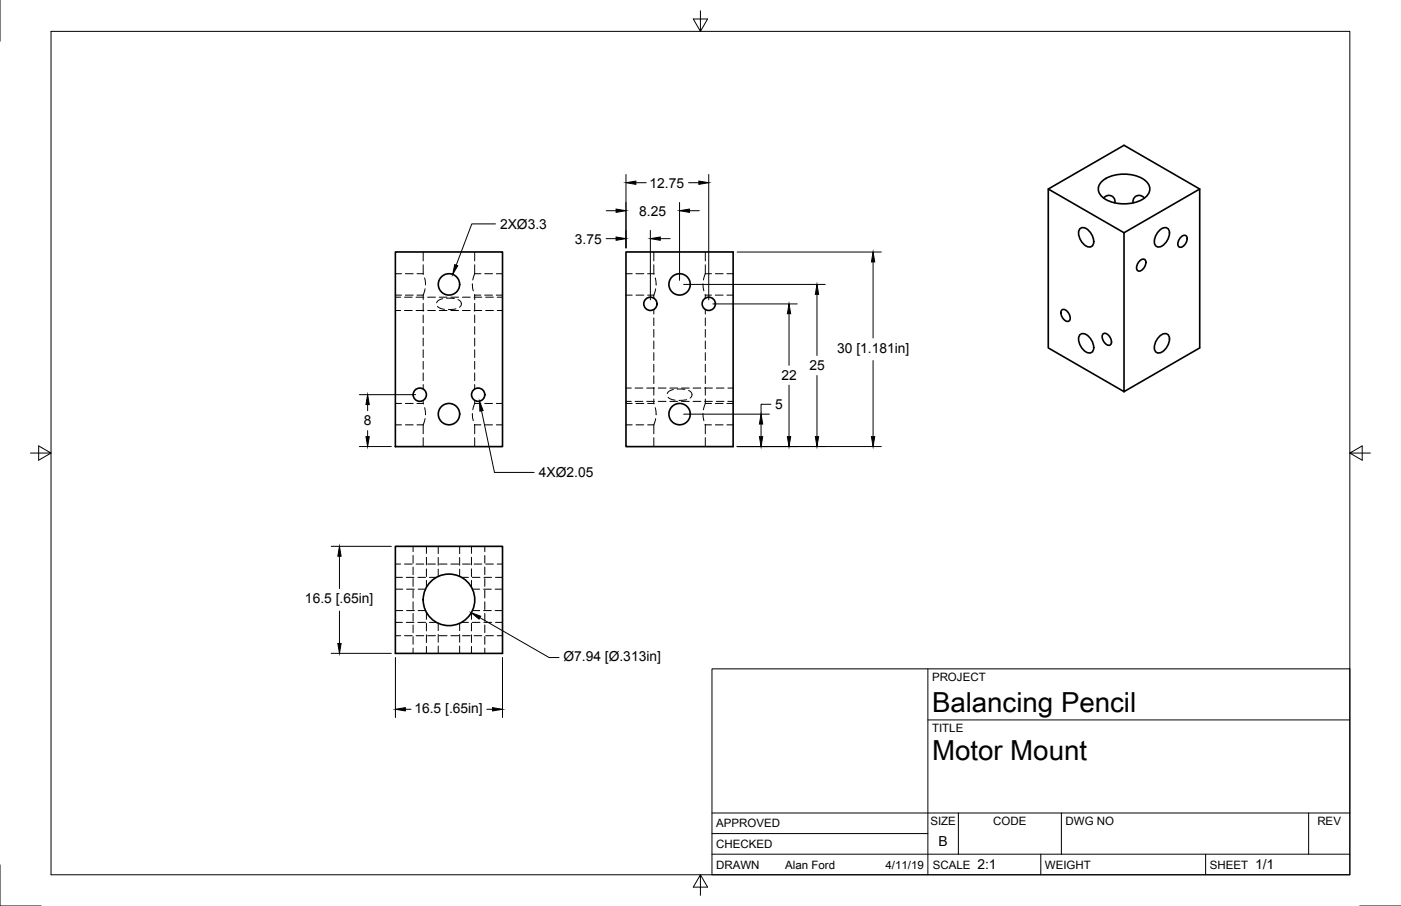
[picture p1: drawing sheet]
<svg xmlns="http://www.w3.org/2000/svg" width="432mm" height="279mm" viewBox="0 0 432 279" stroke-linecap="round" stroke-linejoin="round" font-family="sans-serif">
<!-- layer: Hidden -->
<g fill="none" stroke="#000" stroke-width=".31">
<path d="M130.4 77.7v2.8M146.3 77.7v2.8M201.5 77.7v2.8M217.4 77.7v2.8M121.9 84.4h1.9M121.9 91h1.9M121.9 91.7h1.6M121.9 95.8h1.6M124.7 91.7h2.3M124.7 95.8h2.3M124.9 84.4h2.4M124.9 91h2.4"/>
<path d="M128.2 91.7h2.4M128.2 95.8h2.4M128.5 84.4h1.9M128.5 91h1.9M130.4 84.4l.1 .2M130.4 81.7v2.7M130.4 91v1.4M130.4 93.6v2.4M130.4 97.2v2.3M130.9 85.7l.2 2.2M131 89.1l-.6 1.9M131.8 91.7h2.4"/>
<path d="M131.8 95.8h2.4M134.8 94.5l.7 .5 1.5 .4M135.4 91.7h2.4M135.4 95.8h2.4M136.5 92.1l-1.4 .5-.5 .8M137.6 92l2.4 .1M139 91.7h2.4M139 95.8h2.4M140.5 95.3l-2.3 .2M141.2 92.4l.8 .6 .2 .4-.1 .7-.5 .7M142.5 91.7h2.4M142.5 95.8h2.4"/>
<path d="M145.6 87.5l.3 2.2M146.1 91.7h2.4M146.1 95.8h2.4M146.2 90.8l.1 .2M146.3 84.4l-.6 1.9M146.3 81.7v2.7M146.3 91v1.4M146.3 93.6v2.4M146.3 97.2v2.3M146.3 84.4h1.9M146.3 91h1.9M149.4 84.4h2.4"/>
<path d="M149.4 91h2.4M149.7 91.7h2.4M149.7 95.8h2.4M153 84.4h1.9M153 91h1.9M153.2 91.7h1.7M153.2 95.8h1.7M192.9 84.4h1.9M192.9 91h1.9M196 84.4h2.4M196 91h2.4M199.6 84.4h1.9"/>
<path d="M199.6 91h1.9M201.5 84.4l.1 .2M201.5 81.7v2.7M201.5 91v.9M201.5 95.5v1.3M201.5 98v2.4M202 85.7l.2 2.2M202.1 89.1l-.6 1.9M216.7 87.5l.2 2.2M217.3 90.8l.1 .2M217.4 84.4l-.6 1.9M217.4 84.4h1.9"/>
<path d="M217.4 91h1.9M217.4 81.7v2.7M217.4 91v.9M217.4 95.5v1.3M217.4 98v2.4M220.5 84.4h2.4M220.5 91h2.4M224 84.4h2M224 91h2M130.4 100.7v2.4M130.4 104.3v2.4M130.4 107.9v2.4"/>
<path d="M130.4 111.4v2.4M130.4 115v2.4M130.4 118.6v1.4M146.3 100.7v2.4M146.3 104.3v2.4M146.3 107.9v2.4M146.3 111.4v2.4M146.3 115v2.4M146.3 118.6v1.4M192.9 119.7h1.7M195.7 119.7h2.4M199.3 119.7h2.4"/>
<path d="M201.5 101.6v2.4M201.5 105.2v2.4M201.5 108.8v2.3M201.5 112.3v2.4M201.5 115.9v2.4M201.5 119.5v2.4M202.9 119.7h2.4M206.5 119.7h2.4M208.7 120l2.4 .1M210 119.7h2.4M213.6 119.7h2.4M217.2 119.7h2.4"/>
<path d="M217.4 101.6v2.4M217.4 105.2v2.4M217.4 108.8v2.3M217.4 112.3v2.4M217.4 115.9v2.4M217.4 119.5v2.4M220.8 119.7h2.3M224.3 119.7h1.7M121.9 124.4h1.9M121.9 131h1.9M124.9 124.4h2.4M124.9 131h2.4"/>
<path d="M128.5 124.4h1.9M128.5 131h1.9M130.4 124.4l.1 .2M130.4 123.5v.9M130.4 131v2.8M130.4 135v2.7M130.9 125.7l.2 2.2M131 129.1l-.6 1.9M145.6 127.6l.3 2.1M146.2 130.9l.1 .1M146.3 124.4l-.6 2M146.3 123.5v.9"/>
<path d="M146.3 131v2.8M146.3 135v2.7M146.3 124.4h1.9M146.3 131h1.9M149.4 124.4h2.4M149.4 131h2.4M153 124.4h1.9M153 131h1.9M192.9 124.4h1.9M192.9 131h1.9M192.9 123.8h1.7M195.7 123.8h2.4"/>
<path d="M196 124.4h2.4M196 131h2.4M199.3 123.8h2.4M199.6 124.4h1.9M199.6 131h1.9M201.5 124.4l.1 .2M201.5 123v1.4M201.5 131v2.8M201.5 135v2.7M202 125.7l.2 2.2M202.1 129.1l-.6 1.9M202.9 123.8h2.4"/>
<path d="M205.9 122.5l.8 .6 1.4 .3M206.5 123.8h2.4M207.5 120.1l-1.2 .5-.6 .8M210 123.8h2.4M211.6 123.3l-2.3 .2M212.2 120.4l.7 .4 .4 .6-.1 .7-.5 .7M213.6 123.8h2.4M216.7 127.6l.2 2.1M217.2 123.8h2.4M217.3 130.9l.1 .1M217.4 124.4l-.6 2M217.4 124.4h1.9"/>
<path d="M217.4 131h1.9M217.4 123v1.4M217.4 131v2.8M217.4 135v2.7M220.5 124.4h2.4M220.5 131h2.4M220.8 123.8h2.3M224 124.4h2M224 131h2M224.3 123.8h1.7M121.9 173.9h1.6M121.9 178.1h2.1"/>
<path d="M124.7 173.9h2.3M125.2 178.1h2.4M127.3 168.5v1.6M127.3 171.3v2.4M127.3 174.9v2.3M127.3 178.4v2.4M128.2 173.9h2.4M128.8 178.1h2.4M131.4 168.5v2.1M131.4 171.9v2.3M131.4 175.4v2.4M131.4 179v2.2"/>
<path d="M131.8 173.9h2.4M132.4 178.1h2.1M135.1 168.5v2.3M135.1 171.9v2.4M135.1 175.5v2.3M135.4 173.9h2.4M139 173.9h2.4M141.7 168.5v2.3M141.7 171.9v2.4M141.7 175.5v2.3M142.2 178.1h2.2M142.5 173.9h2.4"/>
<path d="M145.3 168.5v2.1M145.3 171.9v2.3M145.3 175.4v2.4M145.3 179v2.2M145.6 178.1h2.3M146.1 173.9h2.4M149.1 178.1h2.4M149.4 168.5v1.6M149.4 171.3v2.4M149.4 174.9v2.3M149.4 178.4v2.4M149.7 173.9h2.4"/>
<path d="M152.7 178.1h2.2M153.2 173.9h1.7M121.9 191.9h2.1M121.9 196h1.6M121.9 181.7h2.2M121.9 188.3h2.2M124.7 196h2.3M125.2 191.9h2.4M125.3 181.7h2.4M125.3 188.3h2.4M127.3 182v2.4M127.3 185.6v2.4"/>
<path d="M127.3 189.2v2.4M127.3 192.7v2.4M127.3 196.3v2.4M127.3 199.9v1.6M128.2 196h2.4M128.8 191.9h2.4M128.9 181.7h2.2M128.9 188.3h2.2M131.4 188.8v2.2M131.4 192.2v2.4M131.4 195.8v2.3M131.4 199.3v2.2"/>
<path d="M131.8 196h2.4M132.4 191.9h2.1M135.1 192.2v2.3M135.1 195.7v2.4M135.1 199.2v2.3M135.4 196h2.4M139 196h2.4M141.7 192.2v2.3M141.7 195.7v2.4M141.7 199.2v2.3M142.2 191.9h2.2M142.5 196h2.4"/>
<path d="M145.3 188.8v2.2M145.3 192.2v2.4M145.3 195.8v2.3M145.3 199.3v2.2M145.6 191.9h2.3M145.6 181.7h2.2M145.6 188.3h2.2M146.1 196h2.4M149 181.7h2.4M149 188.3h2.4M149.1 191.9h2.4M149.4 182v2.4"/>
<path d="M149.4 185.6v2.4M149.4 189.2v2.4M149.4 192.7v2.4M149.4 196.3v2.4M149.4 199.9v1.6M149.7 196h2.4M152.6 181.7h2.3M152.6 188.3h2.3M152.7 191.9h2.2M153.2 196h1.7"/>
</g>
<!-- layer: Visible -->
<g fill="none" stroke="#000" stroke-width=".51">
<path d="M323.1 58.3l23.3 13.5v49l-23.3-13.5zM323.1 58.3l23.3-13.5 23.4 13.5v49l-23.4 13.5M339.3 56.2a11.2 11.2 0 0 1 14.3 0 3.3 3.3 0 0 1-1.5 5.3 12.1 12.1 0 0 1-12.1-.5 3.1 3.1 0 0 1-.7-4.8zM369.8 58.3l-23.4 13.5M121.9 77.7h33v60h-33zM192.9 77.7h33.1v60h-33.1zM332.9 70.5a2.86 2.86 0 0 1 3.7 2l.3 .7a1.96 1.96 0 0 1-1.1 3 4.4 4.4 0 0 1-3.1-5.4zM340.1 61.1l1-.7a1.9 1.9 0 0 1 2.5 2.2M352.7 61.1l-.9-.7a1.9 1.9 0 0 0-2.6 2.2M357.1 71.4a1.96 1.96 0 0 1 3.1-.6 4.4 4.4 0 0 1-3.1 5.4 1.63 1.63 0 0 1-1.3-2.3l.5-1.4zM364.1 73a1.02 1.02 0 0 1 1.4-.4 1.02 1.02 0 0 1 .3 1.4l-.6 1.4a1.1 1.1 0 0 1-1.2 .9 1.1 1.1 0 0 1-1-1.1l.2-.9zM327.2 95.6a1.83 1.83 0 0 1 2.5 1.6 1.1 1.1 0 0 1 .1 1.4 1.1 1.1 0 0 1-1.4 .3 2.67 2.67 0 0 1-1.2-3.3z"/>
<path d="M351.4 80.4a1.02 1.02 0 0 1 1.4-.4 1.02 1.02 0 0 1 .3 1.4l-.6 1.4a1.1 1.1 0 0 1-1.2 .8 1.1 1.1 0 0 1-1-1l.2-1zM332.9 103.1a2.86 2.86 0 0 1 3.7 2.1l.3 .7a1.96 1.96 0 0 1-1.1 3 4.4 4.4 0 0 1-3.1-5.4zM340 103a1.83 1.83 0 0 1 2.4 1.5 1.1 1.1 0 0 1 .1 1.4 1.1 1.1 0 0 1-1.4 .4 2.67 2.67 0 0 1-1.1-3.3zM357.1 104a1.96 1.96 0 0 1 3.1-.5 4.4 4.4 0 0 1-3.1 5.4 1.63 1.63 0 0 1-1.3-2.3l.5-1.4zM121.9 168.5h33v33h-33z"/>
<circle cx="138.4" cy="87.7" r="3.3"/>
<circle cx="200.5" cy="93.7" r="2.04"/>
<circle cx="209.5" cy="87.7" r="3.3"/>
<circle cx="218.5" cy="93.7" r="2.04"/>
<circle cx="129.4" cy="121.7" r="2.04"/>
<circle cx="138.4" cy="127.7" r="3.3"/>
<circle cx="147.4" cy="121.7" r="2.04"/>
<circle cx="209.5" cy="127.7" r="3.3"/>
<circle cx="138.4" cy="185" r="7.9"/>
</g>
<!-- layer: Border -->
<path d="M0 0v12.7M15.7 9.7h400.3v260.1h-400.3zM215.9 3.3v6.4l-2.2-3.8h4.4l-2.2 3.8M9.4 139.7h6.3l-3.8-2.2v4.4l3.8-2.2M416 139.7l3.8 2.2v-4.4l-3.8 2.2h6.4M0 266.7v12.7h12.7M215.9 269.8l2.2 3.8h-4.4l2.2-3.8v6.3M419.1 279.4h12.7" fill="none" stroke="#000" stroke-width=".31"/>
<!-- layer: Titleblock -->
<path d="M219.4 206.3h196.6v63.5h-196.6zM286 206.3v63.5M286 222h130M219.4 257.1h66.6M219.4 250.7h196.6M295.4 250.7v12.7M327.1 250.7v12.7M403.3 250.7v12.7M219.4 263.4h196.6M320.8 263.4v6.4M371.6 263.4v6.4" fill="none" stroke="#000" stroke-width=".31"/>
<!-- layer: Dimensions -->
<g fill="none" stroke="#000" stroke-width=".31">
<path d="M192.9 53.8v22.7M196 56.3h3.2M212.2 56.3h3.2M218.4 53.8v38.7M152.7 69h-7.3l-4.8 12.8M186.8 73.6h3.1M186.8 65h3.1M200.4 71.1v21.4M203.5 73.6h3M209.4 62.4v24M212.5 65h3M227.2 77.7h44.4"/>
<path d="M210.7 87.7h43.6M219.7 93.7h26M243.2 96.8v15.9M251.8 90.8v18.8M269.1 80.8v23.4M243.2 118.8v15.9M251.8 115.8v18.9M269.1 111.2v23.5M110.8 137.7h9.8M110.8 121.7h17.3M113.3 124.8v1.8M113.3 132.8v1.9"/>
<path d="M148.4 126.7l4 19h12.2M210.7 127.7h26.4M227.2 137.7h44.4M234.6 130.8v3.9M237.6 124.7h-3v3M102.1 168.5h18.5M104.6 171.5v10M104.6 188.5v9.9M147.9 190.5l21.3 12.3h3.1M102.1 201.5h18.5M121.9 202.8v18.5M124.9 218.7h1.8"/>
<path d="M150.1 218.7h1.7M154.9 202.8v18.5"/>
</g>
<g fill="#000" stroke="#000" stroke-width=".31">
<path d="M192.9 56.3l3.1-.5v1.1zM215.4 55.8l3 .5-3 .6zM189.9 73.1l3 .5-3 .5zM189.9 64.5l3 .5-3 .5zM200.4 73.6l3.1-.5v1zM209.4 65l3.1-.5v1zM140.1 81.6l1 .4-1.6 2.6zM243.2 93.7l.5 3.1h-1zM251.8 87.7l.5 3.1h-1zM269.1 77.7l.5 3.1h-1zM112.8 134.7h1l-.5 3zM113.3 121.7l.5 3.1h-1z"/>
<path d="M147.8 123.7l1.1 2.9-1 .2zM234.1 134.7h1l-.5 3zM234.6 127.7l.5 3.1h-1zM242.7 134.7h1l-.5 3zM251.3 134.7h1l-.5 3zM268.6 134.7h1l-.5 3zM104.6 168.5l.5 3h-1zM104.1 198.4h1l-.5 3.1zM145.2 189l2.9 1-.5 .9zM121.9 218.7l3-.5v1zM151.8 218.2l3.1 .5-3.1 .5z"/>
</g>
<g font-size="8.5">
<text x="287.3" y="219.5">Balancing Pencil</text>
<text x="287.3" y="234.5">Motor Mount</text>
</g>
<g font-size="4.3">
<text x="200.2" y="57.8">12.75</text>
<text x="154.1" y="70.5">2XØ3.3</text>
<text x="197" y="66.5">8.25</text>
<text x="177.2" y="75.1">3.75</text>
<text x="258" y="108.8">30 [1.181in]</text>
<text x="240.9" y="117.2">22</text>
<text x="249.4" y="114.2">25</text>
<text x="112.1" y="131.2">8</text>
<text x="239" y="126.2">5</text>
<text x="166.1" y="147.2">4XØ2.05</text>
<text x="94" y="186.1">16.5 [.65in]</text>
<text x="173.7" y="203.9">Ø7.94 [Ø.313in]</text>
<text x="127.7" y="219.8">16.5 [.65in]</text>
<text x="289.3" y="261">B</text>
<text x="301.2" y="268.1">2:1</text>
<text x="386.8" y="268.1">1/1</text>
</g>
<g font-size="3.5">
<text x="287.3" y="210.1">PROJECT</text>
<text x="287.3" y="225.8">TITLE</text>
<text x="220.7" y="255.2">APPROVED</text>
<text x="286.7" y="254.5">SIZE</text>
<text x="306.1" y="254.5">CODE</text>
<text x="328.4" y="254.5">DWG NO</text>
<text x="406" y="254.5">REV</text>
<text x="220.7" y="261.5">CHECKED</text>
<text x="220.7" y="267.9">DRAWN</text>
<text x="242" y="267.9">Alan Ford</text>
<text x="272.9" y="267.9">4/11/19</text>
<text x="287.5" y="267.9">SCALE</text>
<text x="322.1" y="267.9">WEIGHT</text>
<text x="372.9" y="267.9">SHEET</text>
</g>
</svg>
